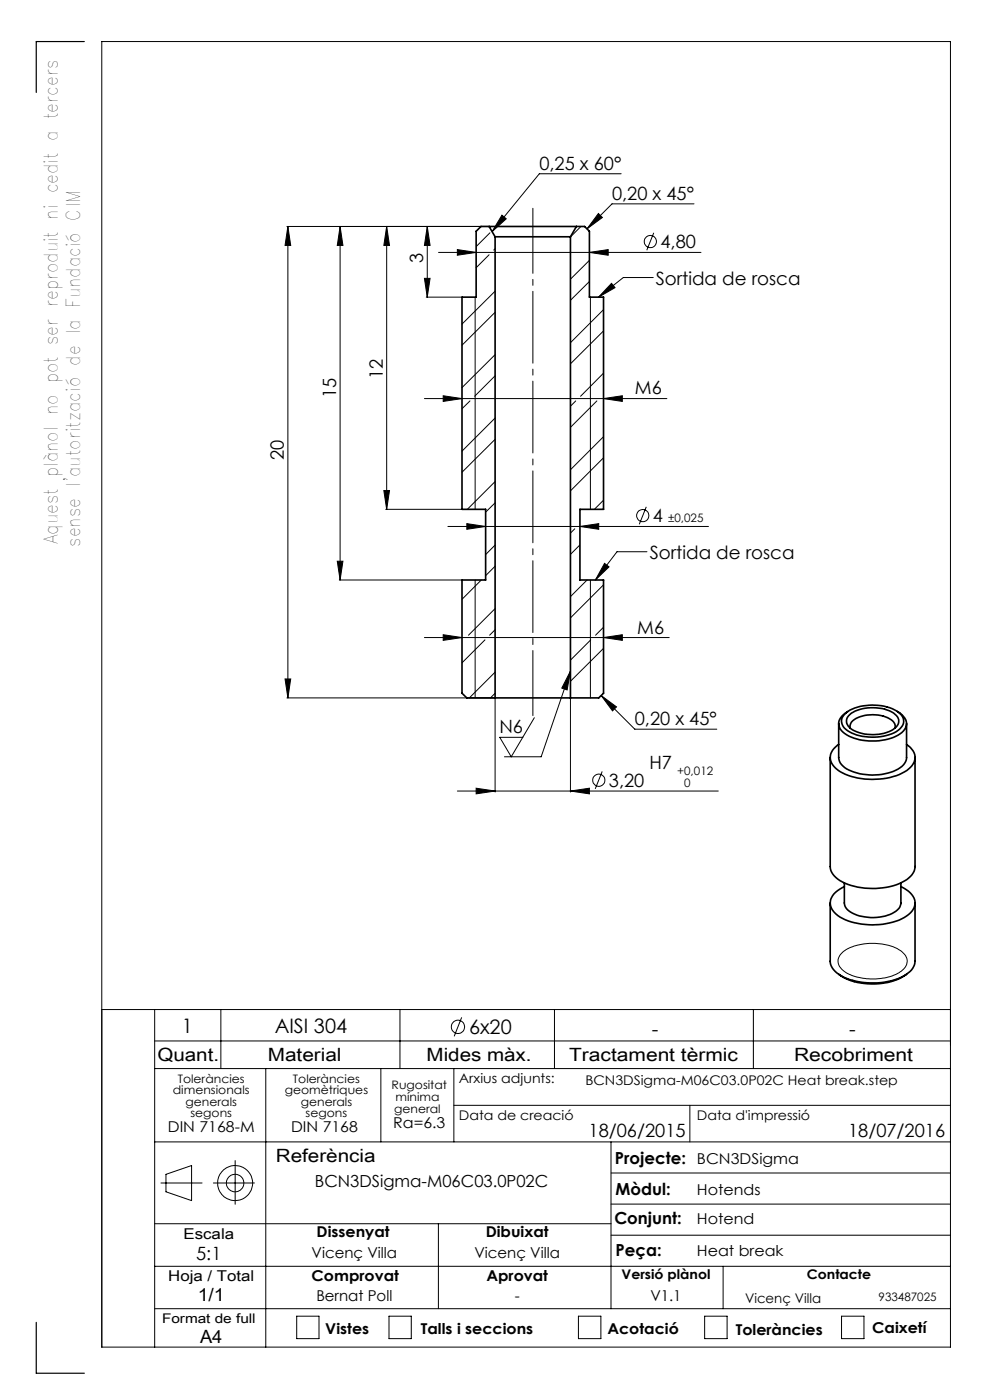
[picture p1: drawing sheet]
<svg xmlns="http://www.w3.org/2000/svg" width="210mm" height="297mm" viewBox="0 0 210 297" stroke-linecap="round" stroke-linejoin="round" font-family="sans-serif">
<g fill="none" stroke="#000" stroke-width=".21">
<path d="M131.8 36.9h-17.4l-10 12.2M60.9 48h42.7M61.1 48l.6 4.1h-1.2zM61.1 48v100.1M72.1 48v75M72.1 48l.6 4.1h-1.2zM82 48v60.1M82 48l.6 4.1h-1.2zM90 59.1h1.2l-.6 3.9zM90.6 48v15M90.6 48l.6 4.1h-1.2zM93 53.5h55.7"/>
<path d="M97 52.9l4 .6-4 .6zM103.8 54l-2.8 2.8M103.9 49.4l-2.8 2.8M105 52.8l-.3 .3M106.5 45.6l.9 .8-3 2.7zM123.2 48l-2.2 2.3M125 53.5l4-.6v1.2zM125 55.2l-4 4M125 59.7l-4 4M126.9 45.3l.9 .8-3.3 2.4zM138.6 58.9h-6.4l-5.2 4.1M138.7 49.4l-1.5 3.7"/>
<path d="M147.2 43.2h-17.4l-5.3 5.3M90.4 63h7.4M100.8 63v45.1M105 61.8l-7 7M105 75.2l-7 7M105 66.2l-7 7M105 79.7l-4.3 4.4M125.2 63v45.1M128 65.7l-7 7M128 79.2l-4.8 4.9M128 70.2l-7 7M129.7 60.1l.8 .9-3.5 2z"/>
<path d="M90 84.6h51.5M94 84l4 .6-4 .6zM99.7 85.1l-1.7 1.6M105 88.7l-7 7M105 93.2l-7 7M122.1 85.1l-1.1 1.1M126.6 85.1l-5.6 5.6M128 84.6l4-.6v1.2zM128 92.6l-7 7.1M128 97.1l-7 7M71.5 119.1h1.2l-.6 3.9zM81.4 104.1h1.2l-.6 4z"/>
<path d="M81.8 108.1h16M95 111.7h55.3M99 111.1l4 .6-4 .6zM105 102.2l-5.9 5.9M105 115.6l-2 2M105 106.7l-2 2M121.9 112.2l-.9 .9M123 111.7l4-.6v1.2zM123 115.6l-2 2M128 106.1l-1.9 2M128.2 119.5l1 .8-2.9 2.7zM137.1 107.5l-1.5 3.7"/>
<path d="M137.2 117h-6.3l-4.6 6M72 123h25.8M90 135.3h52M94 134.7l4 .6-4 .6zM100.8 123v25.1M102.1 123l-4.1 4.1M102.9 135.7l-4.9 4.9M105 129.1l-5.6 5.7M105 120.1l-2 2M105 133.6l-1.1 1.2M124.5 123l-3.5 3.6M125.2 123v25.1"/>
<path d="M125.3 135.7l-4.3 4.3M128 135.3l4-.6v1.2zM128 124.1l-7 7M128 133.1l-1.7 1.7M128 137.5l-7 7M60.5 144h1.2l-.6 4.1zM60.9 148.1h43.9M105 142.6l-5.4 5.5M105 147.1l-1 1M105 148.3v19.7M113.3 152.3l-4.9 8.2-2.4-4.1h4.9M121 142.4l-.7 4-1.1-.4z"/>
<path d="M121 142.4l-6.2 18.1h-7.8M121 148.3v19.7M127.5 147.6l3.3 2.4-.9 .8zM127.5 147.6l7.2 7.1h17.3M97 167.8h55.4M101 167.2l4 .6-4 .6zM121 167.8l4-.6v1.2zM127.7 163.7l-1.4 3.7M21.6 214.2h180M32.8 214.2v71.6M46.8 214.2v12.5M84.8 214.2v12.5"/>
<path d="M97.9 215.8l-1.6 4M117.6 214.2v12.5M159.8 214.2v12.5M178.4 202.3a10.1 10.1 0 0 1 7.9-2.1 7.8 7.8 0 0 1 5.8 2.6 2.44 2.44 0 0 1-1.1 3.4 12.1 12.1 0 0 1-11.9-.1 2.38 2.38 0 0 1-.7-3.8zM32.8 220.8h168.8M32.8 226.7h168.8M56.4 226.7v59.1M80.8 226.7v15.5M96.3 226.7v15.5M96.3 234.5h105.3M146.3 234.5v7.7M32.8 259.6h96.8"/>
<path d="M32.8 242.2h168.8M34.1 251h8.8M35.2 249.1l5.4-1.8v7.4l-5.4-1.9zM45.3 251h8.7M49.9 246.2v9.3M93 259.6v18M129.6 242.2v35.4M129.6 255.4h72M129.6 248.8h72M32.8 277.6h168.8M32.8 268.6h168.8M62.9 279.2h4.8v4.8h-4.8z"/>
<path d="M82.5 279.2h4.7v4.8h-4.7zM122.7 279.2h4.8v4.8h-4.8zM129.6 262h72M149.5 279.2h4.7v4.8h-4.7zM153.4 268.6v9M178.5 279.2h4.8v4.8h-4.8zM21.6 285.8h180v-277h-180v277"/>
<circle cx="137.9" cy="51.2" r="1.3"/>
<circle cx="136.4" cy="109.4" r="1.3"/>
<circle cx="127" cy="165.5" r="1.29"/>
<circle cx="97.2" cy="217.8" r="1.41"/>
<circle cx="49.9" cy="251" r="3.7"/>
<circle cx="49.9" cy="251" r="1.86"/>
</g>
<path d="M113 44.2v107.6" fill="none" stroke="#000" stroke-width=".21" stroke-dasharray="15.2 1.3 1.3 1.3" stroke-dashoffset="1.4"/>
<path d="M17.9 8.8h-10.2v10.8M7.7 280.5v10.8h10.2" fill="none" stroke="#000" stroke-width=".25"/>
<g fill="#000">
<path d="M61.1 48l.6 4.1h-1.2zM60.5 144h1.2l-.6 4.1z"/>
<path d="M97 52.9l4 .6-4 .6zM125 53.5l4-.6v1.2z"/>
<path d="M90 59.1h1.2l-.6 3.9zM90.6 48l.6 4.1h-1.2zM81.4 104.1h1.2l-.6 4zM82 48l.6 4.1h-1.2zM71.5 119.1h1.2l-.6 3.9zM72.1 48l.6 4.1h-1.2z"/>
<path d="M94 84l4 .6-4 .6zM128 84.6l4-.6v1.2z"/>
<path d="M99 111.1l4 .6-4 .6zM123 111.7l4-.6v1.2zM106.5 45.6l.9 .8-3 2.7zM126.9 45.3l.9 .8-3.3 2.4zM127.5 147.6l3.3 2.4-.9 .8z"/>
<path d="M94 134.7l4 .6-4 .6zM128 135.3l4-.6v1.2z"/>
<path d="M128.2 119.5l1 .8-2.9 2.7zM129.7 60.1l.8 .9-3.5 2zM121 142.4l-.7 4-1.1-.4z"/>
<path d="M101 167.2l4 .6-4 .6zM121 167.8l4-.6v1.2z"/>
</g>
<g fill="none" stroke="#000" stroke-width=".35">
<path d="M103.8 48h18.5M103.8 48h-1.8l-1 1.1v13.9h-3v45.1h5v14.9h-5v24.1l1 1h6M103.8 48l1.2 2.2M105 50.2h16M105 50.2v97.9M121 50.2v97.9M122.3 48h1.7l1 1.1v13.9h3v45.1h-5v14.9h5v24.1l-1 1h-6M122.3 48l-1.3 2.2M105 148.1h16M177.9 153.5v7.2a3.4 3.4 0 0 0 2.7 2.9 11.7 11.7 0 0 0 10.7-1l.8-1 .2-.7v-7.4M177.9 157.9a3 3 0 0 0-1.8 2.7 3 3 0 0 0 1.6 2.8 14.8 14.8 0 0 0 14.6 .1 3 3 0 0 0 1.4-4.2l-.6-.8-.8-.6M179.2 151.5a9.8 9.8 0 0 1 8.4-1.7 5.3 5.3 0 0 1 4 2.6 2.69 2.69 0 0 1-1.9 3.1 10.9 10.9 0 0 1-10.3-.8 2.07 2.07 0 0 1-.2-3.2z"/>
<path d="M179.8 151a2.85 2.85 0 0 0-1.7 3.3 6.8 6.8 0 0 0 5.6 2.8 10.2 10.2 0 0 0 7.9-2 2.39 2.39 0 0 0-.7-3.8l-.5-.3M180.3 151.6a8.7 8.7 0 0 1 9.6-.1 1.85 1.85 0 0 1-.5 3.3 9 9 0 0 1-9.2-.5 1.74 1.74 0 0 1 .1-2.7zM180.3 154.5a2.01 2.01 0 0 1 1.7-2.3 7.3 7.3 0 0 1 7.6 1l.3 .6-.1 .7M176.1 160.7v23.1a4.2 4.2 0 0 0 3.2 3.6 15.2 15.2 0 0 0 13-.8 3.6 3.6 0 0 0 1.8-2.8v-23.1M176.1 191.6v12.3a4.2 4.2 0 0 0 2.9 3.4 15.6 15.6 0 0 0 13.1-.5 3.7 3.7 0 0 0 2-2.9v-12.3M179.1 187.3v4.3a2.75 2.75 0 0 0 2.2 2.3 9.6 9.6 0 0 0 9.1-.9l.5-.6 .2-.6v-4.5M179.1 188.1a4.2 4.2 0 0 0-3 3.5 4.5 4.5 0 0 0 3.2 3.5 15.7 15.7 0 0 0 12.5-.5 3.4 3.4 0 0 0 2.1-4.1 5.4 5.4 0 0 0-2.8-2.4M177.9 206.7a13.9 13.9 0 0 0 12.4 1.1l2-1.1"/>
</g>
<g font-size="4.2">
<text x="38.6" y="219">1</text>
<text x="58.3" y="219.2">AISI 304</text>
<text x="99.5" y="219.4">6x20</text>
<text x="138.3" y="219.7">-</text>
<text x="180.1" y="219.7">-</text>
</g>
<g font-size="4">
<text x="12.2" y="115.5" transform="rotate(-90 12.2 115.5)">Aquest plànol no pot ser reproduit ni cedit a tercers</text>
<text x="17" y="116" transform="rotate(-90 17 116)">sense l'autorització de la Fundació CIM</text>
</g>
<g font-size="3.9">
<text x="114.4" y="36">0,25 x 60°</text>
<text x="129.8" y="42.4">0,20 x 45°</text>
<text x="140.1" y="52.7">4,80</text>
<text x="89.8" y="55.8" transform="rotate(-90 89.8 55.8)">3</text>
<text x="139.1" y="60.4">Sortida de rosca</text>
<text x="81.2" y="80.4" transform="rotate(-90 81.2 80.4)">12</text>
<text x="134.7" y="83.7">M6</text>
<text x="71.3" y="84.4" transform="rotate(-90 71.3 84.4)">15</text>
<text x="60.2" y="97.6" transform="rotate(-90 60.2 97.6)">20</text>
<text x="138.5" y="110.8">4</text>
<text x="137.8" y="118.6">Sortida de rosca</text>
<text x="135.2" y="134.4">M6</text>
<text x="105.9" y="155.5">N6</text>
<text x="134.7" y="153.8">0,20 x 45°</text>
<text x="129.2" y="167">3,20</text>
<text x="137.8" y="163.1">H7</text>
<text x="33.4" y="225">Quant.</text>
<text x="56.8" y="225">Material</text>
<text x="90.5" y="225">Mides màx.</text>
<text x="120.7" y="225">Tractament tèrmic</text>
<text x="168.4" y="225">Recobriment</text>
<text x="124.8" y="241.3">18/06/2015</text>
<text x="179.9" y="241.3">18/07/2016</text>
<text x="58.5" y="246.5">Referència</text>
<text x="41.6" y="267.2">5:1</text>
<text x="41.9" y="276.1">1/1</text>
<text x="42.4" y="284.9">A4</text>
</g>
<g font-size="3.5">
<text x="66.8" y="251.9">BCN3DSigma-M06C03.0P02C</text>
<text x="130.5" y="246.8">Projecte:</text>
<text x="130.6" y="253.4">Mòdul:</text>
<text x="130.3" y="259.8">Conjunt:</text>
<text x="130.6" y="266.4">Peça:</text>
</g>
<g font-size="3.2">
<text x="83.4" y="239.3">Ra=6.3</text>
<text x="35.6" y="240.1">DIN 7168-M</text>
<text x="61.7" y="240.1">DIN 7168</text>
<text x="147.8" y="246.8">BCN3DSigma</text>
<text x="147.8" y="253.4">Hotends</text>
<text x="38.9" y="262.9">Escala</text>
<text x="67.2" y="262.5">Dissenyat</text>
<text x="103" y="262.5">Dibuixat</text>
<text x="147.8" y="259.8">Hotend</text>
<text x="66.1" y="266.8">Vicenç Villa</text>
<text x="100.6" y="266.8">Vicenç Villa</text>
<text x="147.8" y="266.4">Heat break</text>
<text x="35.7" y="271.7">Hoja / Total</text>
<text x="66.1" y="271.7">Comprovat</text>
<text x="103.2" y="271.7">Aprovat</text>
<text x="67.1" y="276.1">Bernat Poll</text>
<text x="109.2" y="276.1">-</text>
<text x="138" y="276.1">V1.1</text>
<text x="69" y="283.1">Vistes</text>
<text x="89.3" y="283.1">Talls i seccions</text>
<text x="128.8" y="283.1">Acotació</text>
<text x="156.1" y="283.2">Toleràncies</text>
<text x="185" y="282.8">Caixetí</text>
</g>
<g font-size="2.8">
<text x="97.3" y="229.6">Arxius adjunts:</text>
<text x="124.2" y="230.2">BCN3DSigma-M06C03.0P02C Heat break.step</text>
<text x="97.3" y="237.7">Data de creació</text>
<text x="147.8" y="237.7">Data d'impressió</text>
<text x="131.8" y="271.4">Versió plànol</text>
<text x="171.2" y="271.4">Contacte</text>
<text x="34.4" y="280.7">Format de full</text>
<text x="158" y="276.3">Vicenç Villa</text>
</g>
<g font-size="2.5">
<text x="141.7" y="110.8">±0,025</text>
<text x="143.6" y="164.5">+0,012</text>
<text x="145.1" y="167">0</text>
<text x="36.7" y="232.1">dimensionals</text>
<text x="37.7" y="229.6">Toleràncies</text>
<text x="60.4" y="232.1">geomètriques</text>
<text x="62.1" y="229.6">Toleràncies</text>
<text x="83.1" y="231">Rugositat</text>
<text x="83.9" y="233.5">mínima</text>
<text x="39.4" y="234.6">generals</text>
<text x="40.4" y="237.1">segons</text>
<text x="63.8" y="234.6">generals</text>
<text x="64.8" y="237.1">segons</text>
<text x="83.6" y="236.2">general</text>
<text x="186.4" y="276.1">933487025</text>
</g>
</svg>
